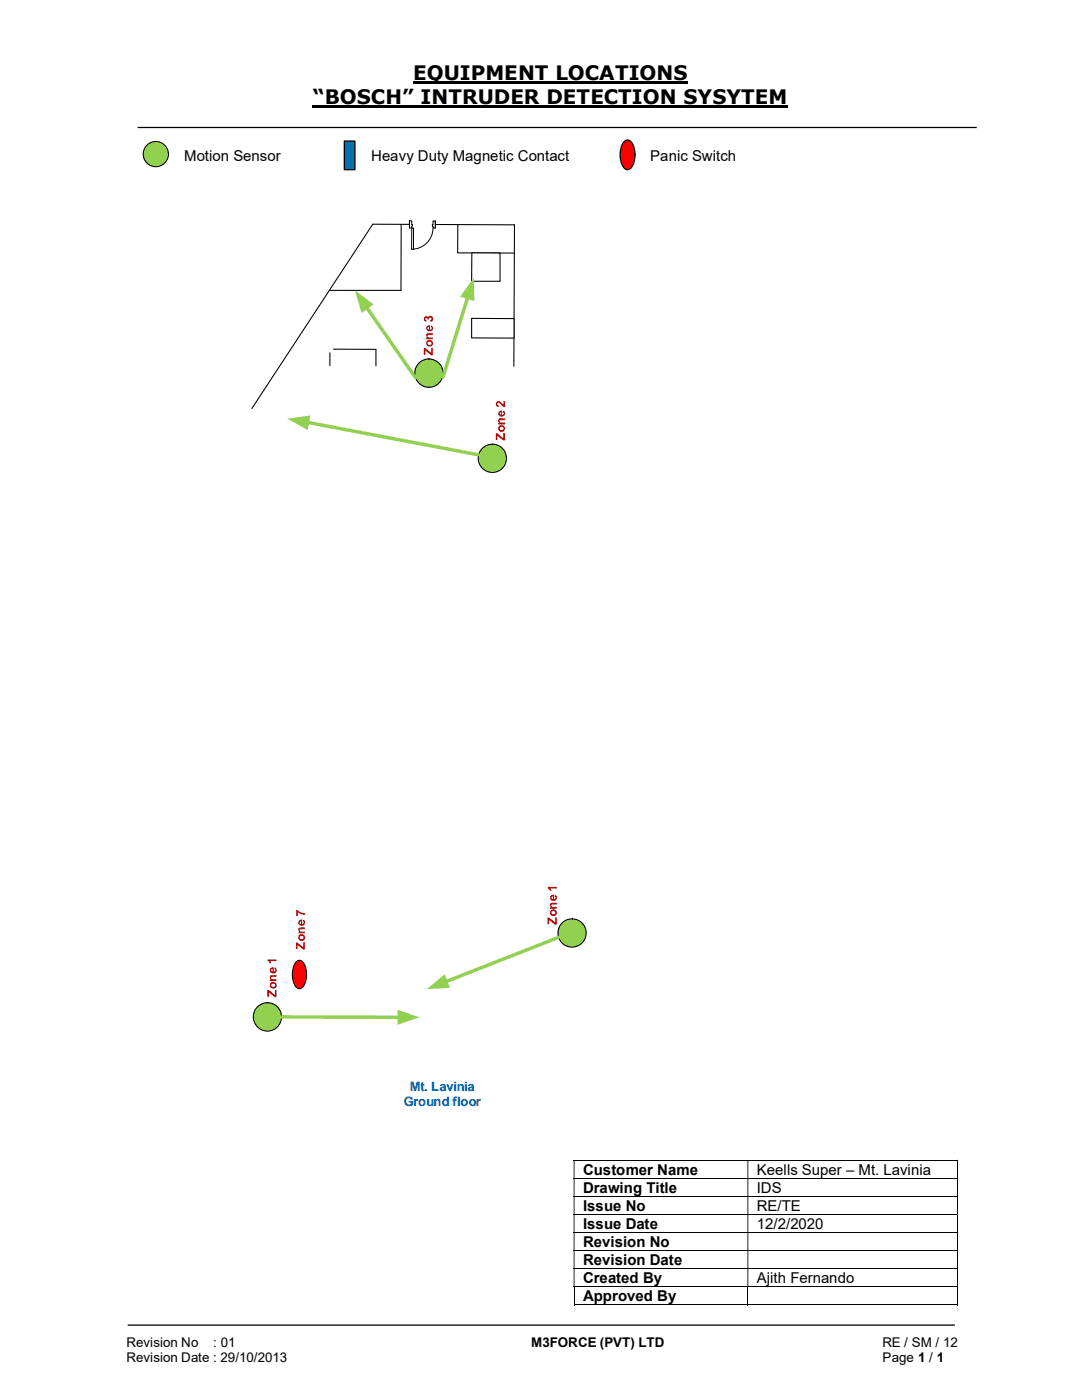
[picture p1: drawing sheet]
<svg xmlns="http://www.w3.org/2000/svg" width="216mm" height="279mm" viewBox="0 0 216 279" stroke-linecap="round" stroke-linejoin="round" font-family="sans-serif">
<path d="M82.5 16.5h54.7M62.4 21.3h94.8" fill="none" stroke="#000" stroke-width=".42"/>
<path d="M27.5 25.4h167.4M25.5 264.5h165" fill="none" stroke="#000" stroke-width=".25"/>
<g fill="none" stroke="#000" stroke-width=".2">
<path d="M114.5 231.6h76.5M114.5 235.2h76.5M114.5 238.8h76.5M191.1 231.6v3.5M191.1 235.2v3.5M191.1 238.8v3.5M114.5 242.4h76.5M114.5 246h76.5M114.5 249.6h76.5M114.5 253.2h76.5M114.5 256.8h76.5M114.6 256.9v3.6"/>
<path d="M149.2 256.9v3.6M191.1 242.4v3.5M191.1 246.1v3.4M191.1 249.7v3.4M191.1 253.2v3.5M191.1 256.9v3.6M114.5 260.4h34.6M149.3 260.4h41.7"/>
</g>
<g fill="#000">
<path d="M191 231.5h.2v.1h-.2zM114.5 231.6h.1v3.5h-.1zM149.1 231.6h.2v3.5h-.2z" fill-rule="evenodd"/>
<path d="M191 235.1h.2v.1h-.2zM114.5 235.2h.1v3.5h-.1zM149.1 235.2h.2v3.5h-.2z" fill-rule="evenodd"/>
<path d="M191 238.7h.2v.1h-.2zM114.5 238.8h.1v3.5h-.1zM149.1 238.8h.2v3.5h-.2z" fill-rule="evenodd"/>
<path d="M191 242.3h.2v.1h-.2zM114.5 242.4h.1v3.5h-.1zM149.1 242.4h.2v3.5h-.2z" fill-rule="evenodd"/>
<path d="M191 245.9h.2v.2h-.2zM114.5 246.1h.1v3.4h-.1zM149.1 246.1h.2v3.4h-.2z" fill-rule="evenodd"/>
<path d="M191 249.5h.2v.2h-.2zM114.5 249.7h.1v3.4h-.1zM149.1 249.7h.2v3.4h-.2z" fill-rule="evenodd"/>
<path d="M191 253.1h.2v.1h-.2zM114.5 253.2h.1v3.5h-.1zM149.1 253.2h.2v3.5h-.2z" fill-rule="evenodd"/>
</g>
<path d="M191 256.7h.2v.2h-.2zM191 260.3h.2v.2h-.2z" fill="#000"/>
<path d="M124.5 28.3a.99 .99 0 0 1 1-.3 .99 .99 0 0 1 .8 .8 4.4 4.4 0 0 1-.7 5 1.07 1.07 0 0 1-1.4-.8 5 5 0 0 1 .3-4.7z" fill-rule="evenodd" fill="#f00"/>
<path d="M124.5 28.3a.99 .99 0 0 1 1-.3 .99 .99 0 0 1 .8 .8 4.4 4.4 0 0 1-.7 5 1.07 1.07 0 0 1-1.4-.8 5 5 0 0 1 .3-4.7z" fill="none" stroke="#000" stroke-width=".25"/>
<path d="M68.7 28.2h2.1v5.7h-2.1z" fill="#0070c0"/>
<path d="M68.7 28.2h2.1v5.7h-2.1z" fill="none" stroke="#000" stroke-width=".25"/>
<circle cx="31.1" cy="30.8" r="2.52" fill="#92d050"/>
<circle cx="31.1" cy="30.8" r="2.52" fill="none" stroke="#000" stroke-width=".21"/>
<path d="M59.1 188.1h.2l1.2 1v-1.1h.3v1.5h-.3l-1.1-.9v.8h-.3zM59.5 187.1a.7 .7 0 0 1 1.4 0 .7 .7 0 0 1-1.4 0zM59.8 187.1a.4 .4 0 0 0 .8 0 .4 .4 0 0 0-.8 0zM59.6 185.2l1.2-.1v.4h-.8a.24 .24 0 0 0-.2 .2 .24 .24 0 0 0 .3 .2h.7v.4h-1.2v-.3h.1l-.2-.5zM59.7 183.7l.6-.2v.9h.1l.2-.3-.1-.2v-.3a.64 .64 0 0 1 .2 .9 .64 .64 0 0 1-.9 .1 .64 .64 0 0 1-.1-.9zM59.9 183.9l-.1 .3 .3 .2v-.5zM59.1 181.7h.3l.7 .4 .8 .1v.4l-.5-.1-1-.5v.8h-.3z" fill="#c00000"/>
<path d="M74.4 44.7l28.3 .2-.2 28.2M80.1 44.8l-.1 13.2h-14.3M91.4 44.8l-.1 5.7h11.3" fill="none" stroke="#000" stroke-width=".21"/>
<path d="M94.1 50.5h5.7v5.6h-5.7z" fill-rule="evenodd" fill="#fff"/>
<path d="M74.4 44.7l-24.2 36.8M94.1 50.5h5.7v5.6h-5.7zM65.8 70.4v2.6M66.5 69.7h8.5v3.3" fill="none" stroke="#000" stroke-width=".21"/>
<path d="M94.1 63.5l8.5 .1v3.9l-8.5-.1z" fill-rule="evenodd" fill="#fff"/>
<path d="M94.1 63.5l8.5 .1v3.9l-8.5-.1z" fill="none" stroke="#000" stroke-width=".21"/>
<circle cx="98.2" cy="91.5" r="2.82" fill="#92d050"/>
<circle cx="98.2" cy="91.5" r="2.82" fill="none" stroke="#000" stroke-width=".21"/>
<circle cx="114.1" cy="186.2" r="2.81" fill="#92d050"/>
<circle cx="114.1" cy="186.2" r="2.81" fill="none" stroke="#000" stroke-width=".21"/>
<circle cx="53.4" cy="202.9" r="2.82" fill="#92d050"/>
<circle cx="53.4" cy="202.9" r="2.82" fill="none" stroke="#000" stroke-width=".21"/>
<circle cx="85.6" cy="74.5" r="2.83" fill="#92d050"/>
<circle cx="85.6" cy="74.5" r="2.83" fill="none" stroke="#000" stroke-width=".21"/>
<path d="M61.3 84.3l34.1 6.5" fill="none" stroke="#92d050" stroke-width=".68"/>
<path d="M57.3 83.6l4.6-.7-.5 2.9z" fill="#92d050"/>
<path d="M111.5 187.1l-22.6 8.8" fill="none" stroke="#92d050" stroke-width=".68"/>
<path d="M85.2 197.4l3.5-3 1.1 2.7z" fill="#92d050"/>
<path d="M56.1 202.9l23.6 .1" fill="none" stroke="#92d050" stroke-width=".68"/>
<path d="M79.3 201.5l4.4 1.5-4.4 1.5z" fill="#92d050"/>
<path d="M93.3 59.3l-4.9 15.9" fill="none" stroke="#92d050" stroke-width=".68"/>
<path d="M94.5 55.4l.2 4.7-2.9-.9z" fill="#92d050"/>
<path d="M73.1 61.3l9.8 14.1" fill="none" stroke="#92d050" stroke-width=".68"/>
<path d="M70.8 58l3.7 2.7-2.4 1.7z" fill="#92d050"/>
<g fill="#c00000">
<path d="M84.6 69.5h.2l1.3 .9v-1h.3v1.5h-.4l-1.1-1v.9h-.4zM85 68.5a.7 .7 0 0 1 1.4 0 .7 .7 0 0 1-1.4 0zM85.4 68.5a.36 .36 0 0 0 .7 0 .36 .36 0 0 0-.7 0zM85.2 66.6l1.2-.1v.3h-.9a.25 .25 0 0 0-.2 .3 .25 .25 0 0 0 .3 .2l.8 .1v.3h-1.4v-.3h.3l-.2-.3zM85.2 65.1l.6-.2v.9l.3-.2-.1-.7a.64 .64 0 0 1 .2 1 .64 .64 0 0 1-.9 .1 .64 .64 0 0 1-.1-.9zM85.4 65.3l-.1 .3 .3 .2v-.5zM84.8 63.2l.2-.1 .4 .3a.55 .55 0 0 1 1 0 .55 .55 0 0 1-.5 .8v-.3l.2-.2a.28 .28 0 0 0-.3-.3 .28 .28 0 0 0-.2 .4l-.3-.2a.22 .22 0 0 0-.3-.1 .22 .22 0 0 0-.2 .2 .22 .22 0 0 0 .3 .2l-.1 .3a.56 .56 0 0 1-.4-.4 .56 .56 0 0 1 .2-.6z"/>
<path d="M98.9 86.5h.3l1.2 1v-1.1h.4v1.5h-.4l-1.2-.9v.8h-.3zM99.4 85.5a.7 .7 0 0 1 1.4 0 .7 .7 0 0 1-1.4 0zM99.7 85.4a.4 .4 0 0 0 .8 0 .4 .4 0 0 0-.8 0zM99.5 83.6l.4-.1h.9v.4h-.9a.23 .23 0 0 0-.2 .2 .23 .23 0 0 0 .3 .2h.8v.4h-1.4v-.3h.3l-.3-.3zM99.6 82.1l.6-.2v.9l.3-.1v-.2l-.2-.2 .1-.3a.64 .64 0 0 1 .2 .9 .64 .64 0 0 1-.9 .1 .64 .64 0 0 1-.1-.9zM99.8 82.3l-.1 .3 .3 .2v-.5zM99.1 80.2a.93 .93 0 0 1 1.3 .5l.1-.6h.3v1.2l-.5-.2-.5-.5a.27 .27 0 0 0-.3-.2 .27 .27 0 0 0-.2 .2 .27 .27 0 0 0 .2 .3v.3a.6 .6 0 0 1-.5-.3 .6 .6 0 0 1 .1-.7z"/>
<path d="M53.3 197.6h.3l1.3 1v-1h.3v1.4h-.4l-1.1-.9v.8h-.4zM53.8 196.6a.7 .7 0 0 1 1.4 0 .7 .7 0 0 1-1.4 0zM54.2 196.6a.36 .36 0 0 0 .7 0 .36 .36 0 0 0-.7 0zM54 194.7l1.2-.1v.3l-.9 .1a.24 .24 0 0 0-.2 .2 .24 .24 0 0 0 .3 .2l.8 .1v.3h-1.4v-.3h.3l-.2-.3zM54 193.2l.6-.2v.9a.26 .26 0 0 0 .3-.2 .26 .26 0 0 0-.2-.3l.1-.4a.65 .65 0 0 1 .3 1 .65 .65 0 0 1-1 .2 .65 .65 0 0 1-.1-1zM54.2 193.5l-.1 .2 .3 .2v-.5zM53.4 191.5h1.8v.3h-1.3l.2 .4h-.3l-.4-.5z"/>
<path d="M109.3 183.1h.3l1.2 1v-1h.3v1.5l-.4-.1-1.1-.9v.8h-.3zM109.7 182.1a.7 .7 0 0 1 1.4 0 .7 .7 0 0 1-1.4 0zM110.1 182.1a.36 .36 0 0 0 .7 0 .36 .36 0 0 0-.7 0zM109.8 180.3l1.3-.1v.3h-.9a.24 .24 0 0 0-.2 .3 .24 .24 0 0 0 .3 .2h.8v.4h-1.3v-.4h.2l-.2-.2zM109.9 178.7l.6-.1v.9l.3-.1 .1-.2-.2-.3v-.3a.64 .64 0 0 1 .3 .9 .64 .64 0 0 1-1 .2 .64 .64 0 0 1-.1-1zM110.1 179l-.1 .3 .3 .1v-.5zM109.3 177h1.8v.3h-1.3l.3 .5h-.4l-.4-.6z"/>
</g>
<path d="M59 192a.95 .95 0 0 1 1.1-.3 .95 .95 0 0 1 .7 .8 4.2 4.2 0 0 1-.7 4.7 1.02 1.02 0 0 1-1.4-.7 4.8 4.8 0 0 1 .3-4.5z" fill-rule="evenodd" fill="#f00"/>
<path d="M59 192a.95 .95 0 0 1 1.1-.3 .95 .95 0 0 1 .7 .8 4.2 4.2 0 0 1-.7 4.7 1.02 1.02 0 0 1-1.4-.7 4.8 4.8 0 0 1 .3-4.5z" fill="none" stroke="#000" stroke-width=".21"/>
<path d="M81.7 44l5.2 .1v1.5h-5.2z" fill-rule="evenodd" fill="#fff"/>
<path d="M81.7 44l5.2 .1v1.5h-5.2z" fill="none" stroke="#fff" stroke-width=".2"/>
<path d="M81.7 44.1v1.4h.5v-1.4zM86.4 44.1h.5v1.4h-.5z" fill-rule="evenodd" fill="#fff"/>
<path d="M82.2 44.8v-.7h-.5v1.4h.5v-.4M86.4 44.8v-.7h.5v1.4h-.5v-.3" fill="none" stroke="#000" stroke-width=".2"/>
<path d="M82.2 44.8v.3h.1v-.3zM86.3 44.8h.1v.4h-.1z" fill-rule="evenodd" fill="#fff"/>
<path d="M81.7 44.1v1.4M82.2 44.8h.1v.3h-.1M86.4 45.5a4.3 4.3 0 0 1-4.3 4.2M86.4 44.8h-.1v.4h.1M86.9 44.1v1.4" fill="none" stroke="#000" stroke-width=".2"/>
<path d="M82.2 45.5h.3v4.2h-.4z" fill-rule="evenodd" fill="#fff"/>
<path d="M82.2 45.5h.3v4.2h-.4z" fill="none" stroke="#000" stroke-width=".2"/>
<g font-size="4">
<text x="82.5" y="16">EQUIPMENT LOCATIONS</text>
<text x="62.4" y="20.8">“BOSCH” INTRUDER DETECTION SYSYTEM</text>
</g>
<g font-size="3">
<text x="36.7" y="32.1">Motion Sensor</text>
<text x="74.1" y="32.1">Heavy Duty Magnetic Contact</text>
<text x="129.7" y="32.1">Panic Switch</text>
<text x="116.3" y="234.4">Customer Name</text>
<text x="116.3" y="238.1">Drawing Title</text>
<text x="151" y="234.4">Keells Super – Mt. Lavinia</text>
<text x="151" y="238.1">IDS</text>
<text x="116.3" y="241.6">Issue No</text>
<text x="116.3" y="245.2">Issue Date</text>
<text x="151" y="241.6">RE/TE</text>
<text x="151" y="245.2">12/2/2020</text>
<text x="116.3" y="248.9">Revision No</text>
<text x="116.3" y="252.5">Revision Date</text>
<text x="116.3" y="256.1">Created By</text>
<text x="151" y="256.1">Ajith Fernando</text>
<text x="116.3" y="259.7">Approved By</text>
</g>
<g font-size="2.7">
<text x="25.2" y="268.8">Revision No</text>
<text x="42.6" y="268.8">: 01</text>
<text x="106" y="268.8">M3FORCE (PVT) LTD</text>
<text x="176.1" y="268.8">RE / SM / 12</text>
<text x="25.2" y="271.8">Revision Date : 29/10/2013</text>
<text x="176.1" y="271.8">Page 1 / 1</text>
</g>
<g font-size="2.6" fill="#120df4">
<text x="80.6" y="220.6">Ground floor</text>
<text x="81.8" y="217.8">Mt. Lavinia</text>
</g>
</svg>
